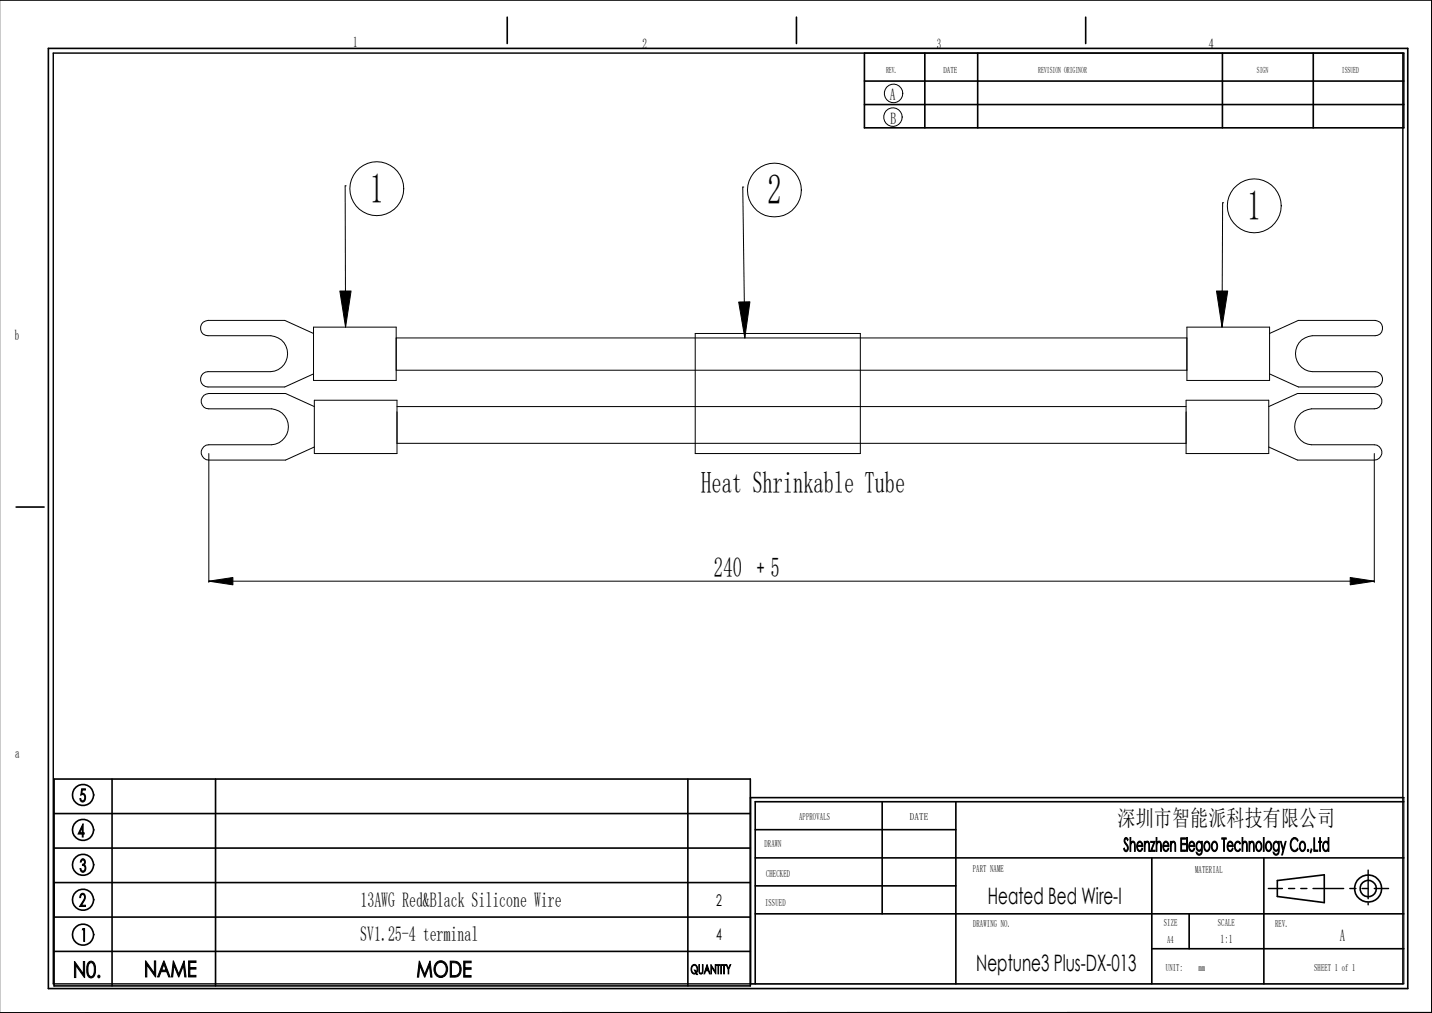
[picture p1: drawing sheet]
<svg xmlns="http://www.w3.org/2000/svg" width="297mm" height="210mm" viewBox="0 0 297 210" stroke-linecap="round" stroke-linejoin="round" font-family="sans-serif">
<g fill="none" stroke="#000" stroke-width=".21">
<path d="M71.6 38.5h.1M71.6 38.5l.1 29.3M154.1 38.8h.1M154.1 38.8l.4 31.3M253.6 42h.1M253.6 42l-.2 25.8M65 69.1l-5.9-2.7h-16a1.59 1.59 0 0 0-1.5 1.6 1.59 1.59 0 0 0 1.5 1.6h13.1a3.7 3.7 0 0 1 3.4 3.7 3.7 3.7 0 0 1-3.4 3.7h-13.1a1.59 1.59 0 0 0-1.5 1.6 1.59 1.59 0 0 0 1.5 1.6h16l5.9-2.7M65 67.8h17.2v11.1h-17.2zM70.5 60.3h2.3l-1.1 7.5zM82.2 76.8h164M82.2 70.1h164M144.2 69.1h34.2v24.9h-34.2z"/>
<path d="M153.2 62.6h2.3l-1 7.5zM246.2 67.8h17.1v11.1h-17.1zM252.3 60.3h2.3l-1.2 7.5zM263.3 69.1l6-2.7h15.9a1.59 1.59 0 0 1 1.5 1.6 1.59 1.59 0 0 1-1.5 1.6h-13a3.7 3.7 0 0 0-3.5 3.7 3.7 3.7 0 0 0 3.5 3.7h13a1.59 1.59 0 0 1 1.5 1.6 1.59 1.59 0 0 1-1.5 1.6h-15.9l-6-2.7M43.3 94v26.7M65.2 84.3l-6-2.7h-15.9a1.59 1.59 0 0 0-1.6 1.6 1.59 1.59 0 0 0 1.6 1.6h13a3.7 3.7 0 0 1 3.5 3.7 3.7 3.7 0 0 1-3.5 3.7h-13a1.59 1.59 0 0 0-1.6 1.6 1.59 1.59 0 0 0 1.6 1.6h15.9l6-2.7M65.2 83h17.1v11h-17.1zM82.3 91.9h163.7M82.3 84.3h163.7M246 83h17.1v11h-17.1zM263.1 84.3l6-2.7h15.9a1.59 1.59 0 0 1 1.6 1.6 1.59 1.59 0 0 1-1.6 1.6h-13a3.7 3.7 0 0 0-3.5 3.7 3.7 3.7 0 0 0 3.5 3.7h13a1.59 1.59 0 0 1 1.6 1.6 1.59 1.59 0 0 1-1.6 1.6h-15.9l-6-2.7M285 94v26.7"/>
<path d="M280 119.7l5 .8-5 .7zM43.3 120.5l5-.8v1.5zM43.3 120.5h241.7M291.2 165.4v38.6h-135.5"/>
<circle cx="185.3" cy="19.4" r="1.93"/>
<circle cx="78.2" cy="39.1" r="5.6"/>
<circle cx="160.6" cy="39.4" r="5.6"/>
<circle cx="185.2" cy="24.3" r="1.93"/>
<circle cx="260.1" cy="42.7" r="5.6"/>
</g>
<path d="M291 11v193h-280v-193h280.2v15.5M263.1 184.2h2.9M267.3 184.2h1.2M269.8 184.2h1.3M272.3 184.2h6.4M280 184.2h1.2M282.5 184.2h1.3M283.8 180.4v5.9M283.8 187.2v.4M285 184.2h3" fill="none" stroke="#000" stroke-width=".3"/>
<g fill="none" stroke="#000" stroke-width=".34">
<path d="M-.1 0h297.1v209.9l-297.1 .1M10 10h282v194.9h-282zM105.2 3.6v5.4M165.2 3.6v5.4M179.3 16.8h111.9M179.3 11v15.5h111.9M191.8 11v15.5M202.8 11v15.5M225.2 3.6v5.4M253.5 11v15.5M272.4 11v15.5M179.3 21.7h111.9"/>
<path d="M3.3 105.1h5.8M11.2 161.5h144.4v42.9h-144.4zM11.2 168.7h144.4M11.2 175.8h144.4M23.2 161.5v42.9M44.7 161.5v42.9M142.7 161.5v42.9M156.6 172h41.6M156.6 177.8h134.6M183 166.2v23.2M198.2 166.2v37.8M238.9 177.8v26.2"/>
<path d="M262.1 177.8v26.2M291.2 166.2h-134.6v37.8M291.2 165.4h-135.5v38.6M11.2 183h144.4M11.2 190.1h144.4M11.2 197.2h144.4M156.6 183.6h41.6M156.6 189.4h134.6M238.9 196.7h52.3M246.6 189.4v7.3M264.9 182.5l9.8-1.1v5.7l-9.8-1.3z"/>
<circle cx="17.2" cy="164.8" r="2.2"/>
<circle cx="17.2" cy="172" r="2.2"/>
<circle cx="17.2" cy="179.3" r="2.2"/>
<circle cx="17.2" cy="193.8" r="2.2"/>
<circle cx="17.2" cy="186.5" r="2.2"/>
<circle cx="283.8" cy="184.2" r="2.8"/>
<circle cx="283.8" cy="184.2" r="1.69"/>
</g>
<path d="M70.5 60.3h2.3l-1.1 7.5zM153.2 62.6h2.3l-1 7.5zM252.3 60.3h2.3l-1.2 7.5zM43.3 120.5l5-.8v1.5zM280 119.7l5 .8-5 .7z" fill="#000"/>
<g font-size="8.7">
<text x="76.7" y="42.1">1</text>
<text x="159.2" y="42.4">2</text>
<text x="258.7" y="45.6">1</text>
</g>
<text font-size="6.3" x="145.5" y="102.2">Heat Shrinkable Tube</text>
<text font-size="5.8" x="148.1" y="119.7">240 ﹢5</text>
<g font-size="4.7">
<text x="231.8" y="171.3">深圳市智能派科技有限公司</text>
<text x="204.9" y="187.3">Heated Bed Wire-I</text>
<text x="202.5" y="201.4">Neptune3 Plus-DX-013</text>
</g>
<g font-size="4.6">
<text x="15.1" y="202.6">N0.</text>
<text x="29.8" y="202.5">NAME</text>
<text x="86.4" y="202.6">MODE</text>
</g>
<g font-size="4.3">
<text x="74.8" y="188">13AWG Red&amp;Black Silicone Wire</text>
<text x="74.7" y="195">SV1.25-4 terminal</text>
</g>
<text font-size="3.9" x="233" y="176.5">Shenzhen Elegoo Technology Co.,Ltd</text>
<g font-size="3.7">
<text x="16.5" y="166.2">5</text>
<text x="16.1" y="173.5">4</text>
<text x="16.5" y="180.8">3</text>
<text x="16.4" y="187.9">2</text>
<text x="16.7" y="195.2">1</text>
</g>
<g font-size="3.4">
<text x="184.5" y="20.8">A</text>
<text x="184.7" y="25.7">B</text>
<text x="277.9" y="195.1">A</text>
</g>
<g font-size="3.3">
<text x="148.5" y="187.8">2</text>
<text x="148.5" y="194.9">4</text>
</g>
<g font-size="3">
<text x="73.2" y="9.8">1</text>
<text x="133.2" y="10.1">2</text>
<text x="194.3" y="10.1">3</text>
<text x="250.7" y="10.2">4</text>
<text x="3.1" y="70.4">b</text>
<text x="3.1" y="157.2">a</text>
</g>
<text font-size="2.7" x="143.2" y="201.9">QUANTITY</text>
<text font-size="2.5" x="253.2" y="195.6">1:1</text>
<g font-size="2.1">
<text x="165.7" y="170.1">APPROVALS</text>
<text x="188.7" y="170.1">DATE</text>
<text x="158.5" y="175.7">DRAWN</text>
<text x="158.9" y="181.7">CHECKED</text>
<text x="201.8" y="180.8">PART NAME</text>
<text x="247.9" y="181.1">MATERIAL</text>
<text x="158.7" y="187.7">ISSUED</text>
<text x="201.8" y="192.2">DRAWING NO.</text>
<text x="241.4" y="192.1">SIZE</text>
<text x="242.1" y="195.5">A4</text>
<text x="252.6" y="192.1">SCALE</text>
<text x="264.5" y="192.1">REV.</text>
<text x="241.8" y="201.2">UNIT:</text>
<text x="248.5" y="201.2">mm</text>
<text x="272.5" y="201.3">SHEET 1 of 1</text>
</g>
<g font-size="1.8">
<text x="183.8" y="15.1">REV.</text>
<text x="195.7" y="15.1">DATE</text>
<text x="215.3" y="15.1">REVISION ORIGINOR</text>
<text x="260.7" y="15.1">SIGN</text>
<text x="278.3" y="15.1">ISSUED</text>
</g>
</svg>
